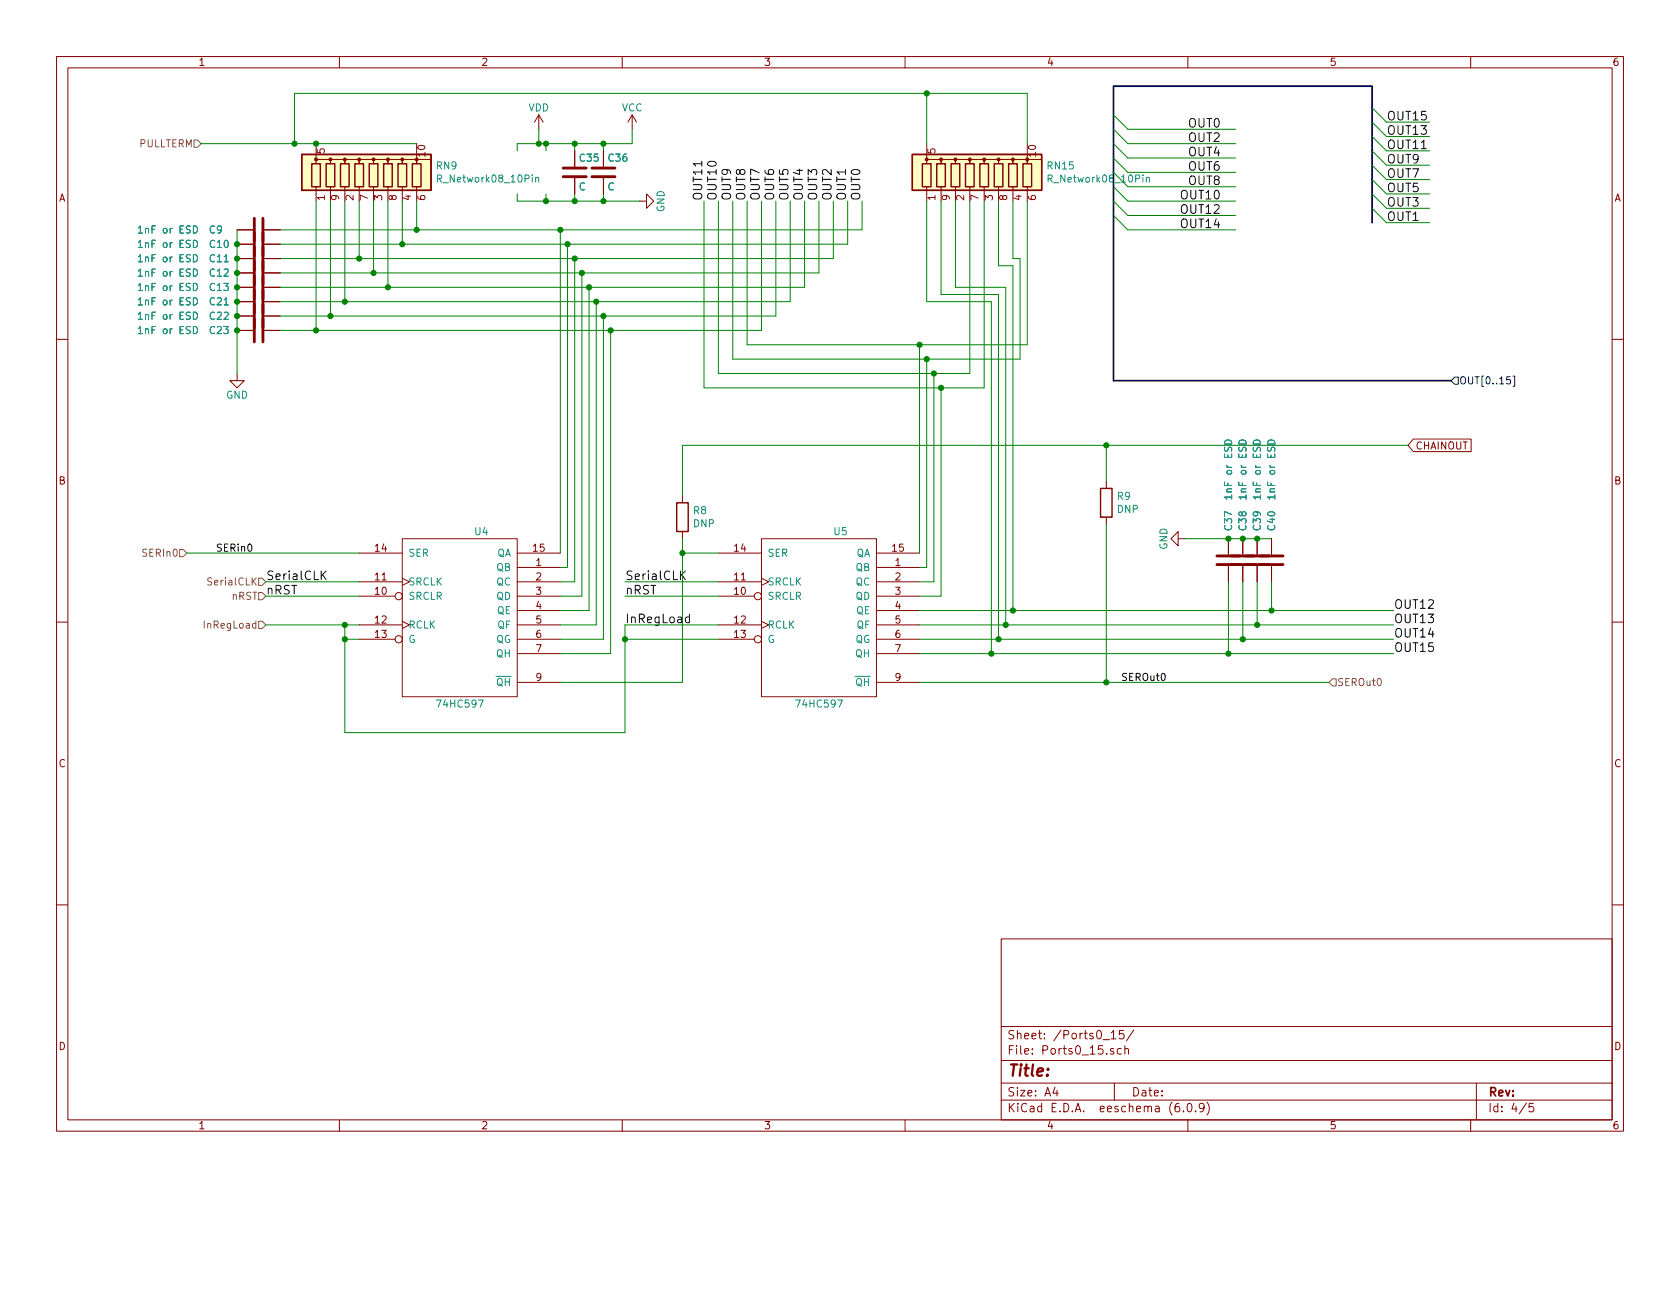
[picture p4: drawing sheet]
EESchema Schematic File Version 4
EELAYER 30 0
EELAYER END
$Descr A4 11693 8268
encoding utf-8
Sheet 4 5
Title ""
Date ""
Rev ""
Comp ""
Comment1 ""
Comment2 ""
Comment3 ""
Comment4 ""
$EndDescr
$Comp
L SerialIOProc-rescue:74HC595-SerialIOProc-rescue U5
U 1 1
P 5700 4300
F 0 "U5" H 5850 4900 50  0000 C CNN
F 1 "74HC597" H 5700 3700 50  0000 C CNN
F 2 "SMD_Packages:SO-16-N" H 5700 4300 50  0001 C CNN
F 3 "" H 5700 4300 50  0001 C CNN
	1    5700 4300
	1    0    0    -1  
$EndComp
Text Label 4350 4350 0    60   ~ 0
InRegLoad
Text Label 4350 4150 0    60   ~ 0
nRST
Text Label 4350 4050 0    60   ~ 0
SerialCLK
$Comp
L SerialIOProc-rescue:74HC595-SerialIOProc-rescue U4
U 1 1
P 3200 4300
F 0 "U4" H 3350 4900 50  0000 C CNN
F 1 "74HC597" H 3200 3700 50  0000 C CNN
F 2 "SMD_Packages:SO-16-N" H 3200 4300 50  0001 C CNN
F 3 "" H 3200 4300 50  0001 C CNN
	1    3200 4300
	1    0    0    -1  
$EndComp
Text Label 1850 4150 0    60   ~ 0
nRST
Text Label 1850 4050 0    60   ~ 0
SerialCLK
$Comp
L power:VDD #PWR0101
U 1 1
P 3750 900
F 0 "#PWR0101" H 3750 750 50  0001 C CNN
F 1 "VDD" H 3750 1050 50  0000 C CNN
F 2 "" H 3750 900 50  0001 C CNN
F 3 "" H 3750 900 50  0001 C CNN
	1    3750 900 
	1    0    0    -1  
$EndComp
Wire Wire Line
	9250 4750 7700 4750
Wire Wire Line
	3750 1000 3750 900 
Wire Wire Line
	3900 3850 3900 1600
Connection ~ 3900 1600
Wire Wire Line
	3950 1700 3950 3950
Wire Wire Line
	3950 3950 3900 3950
Connection ~ 3950 1700
Wire Wire Line
	3900 4050 4000 4050
Wire Wire Line
	4000 4050 4000 1800
Connection ~ 4000 1800
Wire Wire Line
	4050 1900 4050 4150
Wire Wire Line
	4050 4150 3900 4150
Connection ~ 4050 1900
Wire Wire Line
	3900 4250 4100 4250
Wire Wire Line
	4100 4250 4100 2000
Connection ~ 4100 2000
Wire Wire Line
	4150 2100 4150 4350
Wire Wire Line
	4150 4350 3900 4350
Connection ~ 4150 2100
Wire Wire Line
	4200 2200 4200 4450
Wire Wire Line
	4200 4450 3900 4450
Connection ~ 4200 2200
Wire Wire Line
	3900 4550 4250 4550
Wire Wire Line
	4250 4550 4250 2300
Connection ~ 4250 2300
Wire Wire Line
	6450 3950 6400 3950
Wire Wire Line
	6400 4050 6500 4050
Wire Wire Line
	6550 4150 6400 4150
Wire Wire Line
	3900 4750 4750 4750
Wire Wire Line
	4750 4750 4750 3850
Wire Wire Line
	4750 3850 5000 3850
Wire Wire Line
	4350 4150 5000 4150
Wire Wire Line
	2500 4150 1850 4150
Wire Wire Line
	1850 4050 2500 4050
Wire Wire Line
	4350 4050 5000 4050
Wire Wire Line
	5000 4350 4350 4350
Wire Wire Line
	4350 4350 4350 4450
Wire Wire Line
	2500 4350 2400 4350
Wire Wire Line
	2400 4350 2400 4450
Wire Wire Line
	2400 4450 2500 4450
$Comp
L Device:C C35
U 1 1
P 4000 1200
F 0 "C35" H 4025 1300 50  0000 L CNN
F 1 "C" H 4025 1100 50  0000 L CNN
F 2 "Capacitor_SMD:C_0603_1608Metric_Pad1.08x0.95mm_HandSolder" H 4038 1050 50  0001 C CNN
F 3 "" H 4000 1200 50  0001 C CNN
	1    4000 1200
	1    0    0    -1  
$EndComp
Wire Wire Line
	3600 1050 3600 1000
Wire Wire Line
	3800 1000 3800 1050
Connection ~ 3750 1000
Wire Wire Line
	4000 1000 4000 1050
Connection ~ 3800 1000
Wire Wire Line
	3600 1350 3600 1400
Wire Wire Line
	3800 1350 3800 1400
Connection ~ 3800 1400
Wire Wire Line
	4000 1350 4000 1400
Connection ~ 4000 1400
$Comp
L Device:C C36
U 1 1
P 4200 1200
F 0 "C36" H 4225 1300 50  0000 L CNN
F 1 "C" H 4225 1100 50  0000 L CNN
F 2 "Capacitor_SMD:C_0603_1608Metric_Pad1.08x0.95mm_HandSolder" H 4238 1050 50  0001 C CNN
F 3 "" H 4200 1200 50  0001 C CNN
	1    4200 1200
	1    0    0    -1  
$EndComp
Wire Wire Line
	4200 1400 4200 1350
Connection ~ 4200 1400
Wire Wire Line
	4200 1000 4200 1050
Connection ~ 4000 1000
Connection ~ 4200 1000
$Comp
L power:VCC #PWR0102
U 1 1
P 4400 900
F 0 "#PWR0102" H 4400 750 50  0001 C CNN
F 1 "VCC" H 4400 1050 50  0000 C CNN
F 2 "" H 4400 900 50  0001 C CNN
F 3 "" H 4400 900 50  0001 C CNN
	1    4400 900 
	1    0    0    -1  
$EndComp
Wire Wire Line
	4400 900  4400 1000
Wire Wire Line
	4400 1000 4200 1000
$Comp
L power:GND #PWR0103
U 1 1
P 4450 1400
F 0 "#PWR0103" H 4450 1150 50  0001 C CNN
F 1 "GND" H 4450 1250 50  0000 C CNN
F 2 "" H 4450 1400 50  0001 C CNN
F 3 "" H 4450 1400 50  0001 C CNN
	1    4450 1400
	0    -1   -1   0   
$EndComp
Wire Wire Line
	3600 1400 3800 1400
Wire Wire Line
	5800 1800 4000 1800
Wire Wire Line
	5900 1700 3950 1700
Text Label 6000 1400 1    60   ~ 0
OUT0
Text Label 5900 1400 1    60   ~ 0
OUT1
Text Label 5800 1400 1    60   ~ 0
OUT2
Text Label 5700 1400 1    60   ~ 0
OUT3
Text Label 5600 1400 1    60   ~ 0
OUT4
Text Label 5500 1400 1    60   ~ 0
OUT5
Text Label 5400 1400 1    60   ~ 0
OUT6
Text Label 5300 1400 1    60   ~ 0
OUT7
Text Label 5200 1400 1    60   ~ 0
OUT8
Text Label 5100 1400 1    60   ~ 0
OUT9
Text Label 5000 1400 1    60   ~ 0
OUT10
Text Label 4900 1400 1    60   ~ 0
OUT11
Text Label 9700 4250 0    60   ~ 0
OUT12
Text Label 9700 4350 0    60   ~ 0
OUT13
Text Label 9700 4450 0    60   ~ 0
OUT14
Text Label 9700 4550 0    60   ~ 0
OUT15
Text Label 8500 900  2    60   ~ 0
OUT0
Text Label 8500 1000 2    60   ~ 0
OUT2
Text Label 8500 1100 2    60   ~ 0
OUT4
Text Label 8500 1200 2    60   ~ 0
OUT6
Text Label 8500 1300 2    60   ~ 0
OUT8
Text Label 8500 1400 2    60   ~ 0
OUT10
Text Label 8500 1500 2    60   ~ 0
OUT12
Text Label 8500 1600 2    60   ~ 0
OUT14
Text Label 9650 1550 0    60   ~ 0
OUT1
Text Label 9650 1450 0    60   ~ 0
OUT3
Text Label 9650 1350 0    60   ~ 0
OUT5
Text Label 9650 1250 0    60   ~ 0
OUT7
Text Label 9650 1150 0    60   ~ 0
OUT9
Text Label 9650 1050 0    60   ~ 0
OUT11
Text Label 9650 950  0    60   ~ 0
OUT13
Text Label 9650 850  0    60   ~ 0
OUT15
Wire Wire Line
	9950 1550 9650 1550
Wire Wire Line
	9950 1450 9650 1450
Wire Wire Line
	9950 1350 9650 1350
Wire Wire Line
	9950 1250 9650 1250
Wire Wire Line
	9950 1150 9650 1150
Wire Wire Line
	9950 1050 9650 1050
Wire Wire Line
	9950 950  9650 950 
Wire Wire Line
	9950 850  9650 850 
Wire Wire Line
	6400 3850 6400 2400
Wire Wire Line
	6400 2400 5200 2400
Wire Wire Line
	6450 3950 6450 2500
Wire Wire Line
	6450 2500 5100 2500
Wire Wire Line
	6500 4050 6500 2600
Wire Wire Line
	6500 2600 5000 2600
Wire Wire Line
	6550 2700 6550 4150
Wire Wire Line
	3900 1600 6000 1600
Wire Wire Line
	4050 1900 5700 1900
Wire Wire Line
	4100 2000 5600 2000
Wire Wire Line
	4150 2100 5500 2100
Wire Wire Line
	4200 2200 5400 2200
Wire Wire Line
	4250 2300 5300 2300
Wire Wire Line
	3750 1000 3600 1000
Wire Wire Line
	3800 1000 3750 1000
Wire Wire Line
	3800 1400 4000 1400
Wire Wire Line
	4000 1400 4200 1400
Wire Wire Line
	4200 1400 4450 1400
Wire Wire Line
	4000 1000 3800 1000
Wire Wire Line
	4200 1000 4000 1000
Wire Wire Line
	4900 2700 6550 2700
Wire Wire Line
	4350 4450 5000 4450
Wire Wire Line
	1300 3850 2500 3850
Text HLabel 9250 4750 2    50   Input ~ 0
SEROut0
Text HLabel 1300 3850 0    50   Input ~ 0
SERIn0
Text HLabel 10100 2650 2    50   Input ~ 0
OUT[0..15]
Wire Bus Line
	10100 2650 7750 2650
Entry Wire Line
	7750 1000 7850 1100
Entry Wire Line
	7750 1100 7850 1200
Entry Wire Line
	7750 1200 7850 1300
Entry Wire Line
	7750 1300 7850 1400
Entry Wire Line
	7750 1400 7850 1500
Entry Wire Line
	7750 1500 7850 1600
Entry Wire Line
	7750 900  7850 1000
Wire Wire Line
	7850 1600 8600 1600
Wire Wire Line
	7850 1500 8600 1500
Wire Wire Line
	7850 1400 8600 1400
Wire Wire Line
	7850 1300 8600 1300
Wire Wire Line
	7850 1200 8600 1200
Wire Wire Line
	7850 1100 8600 1100
Entry Wire Line
	7750 800  7850 900 
Wire Wire Line
	7850 900  8600 900 
Wire Wire Line
	7850 1000 8600 1000
Wire Bus Line
	7750 600  9550 600 
Entry Wire Line
	9550 750  9650 850 
Entry Wire Line
	9550 850  9650 950 
Entry Wire Line
	9550 950  9650 1050
Entry Wire Line
	9550 1050 9650 1150
Entry Wire Line
	9550 1150 9650 1250
Entry Wire Line
	9550 1250 9650 1350
Entry Wire Line
	9550 1350 9650 1450
Entry Wire Line
	9550 1450 9650 1550
Text HLabel 1400 1000 0    50   Input ~ 0
PULLTERM
Wire Wire Line
	2050 650  2050 1000
Connection ~ 2050 1000
Wire Wire Line
	2050 1000 1400 1000
$Comp
L Device:C C40
U 1 1
P 8850 3900
F 0 "C40" V 8850 3550 50  0000 L CNN
F 1 "1nF or ESD" V 8850 3050 50  0000 L CNN
F 2 "Capacitor_SMD:C_0603_1608Metric_Pad1.08x0.95mm_HandSolder" H 8888 3750 50  0001 C CNN
F 3 "" H 8850 3900 50  0001 C CNN
	1    8850 3900
	-1   0    0    1   
$EndComp
$Comp
L Device:C C39
U 1 1
P 8750 3900
F 0 "C39" V 8750 3550 50  0000 L CNN
F 1 "1nF or ESD" V 8750 3050 50  0000 L CNN
F 2 "Capacitor_SMD:C_0603_1608Metric_Pad1.08x0.95mm_HandSolder" H 8788 3750 50  0001 C CNN
F 3 "" H 8750 3900 50  0001 C CNN
	1    8750 3900
	-1   0    0    1   
$EndComp
$Comp
L Device:C C38
U 1 1
P 8650 3900
F 0 "C38" V 8650 3550 50  0000 L CNN
F 1 "1nF or ESD" V 8650 3050 50  0000 L CNN
F 2 "Capacitor_SMD:C_0603_1608Metric_Pad1.08x0.95mm_HandSolder" H 8688 3750 50  0001 C CNN
F 3 "" H 8650 3900 50  0001 C CNN
	1    8650 3900
	-1   0    0    1   
$EndComp
$Comp
L Device:C C37
U 1 1
P 8550 3900
F 0 "C37" V 8550 3550 50  0000 L CNN
F 1 "1nF or ESD" V 8550 3050 50  0000 L CNN
F 2 "Capacitor_SMD:C_0603_1608Metric_Pad1.08x0.95mm_HandSolder" H 8588 3750 50  0001 C CNN
F 3 "" H 8550 3900 50  0001 C CNN
	1    8550 3900
	-1   0    0    1   
$EndComp
$Comp
L power:GND #PWR0105
U 1 1
P 8250 3750
F 0 "#PWR0105" H 8250 3500 50  0001 C CNN
F 1 "GND" H 8250 3600 50  0000 C CNN
F 2 "" H 8250 3750 50  0001 C CNN
F 3 "" H 8250 3750 50  0001 C CNN
	1    8250 3750
	0    1    1    0   
$EndComp
Connection ~ 8750 3750
Wire Wire Line
	8750 3750 8850 3750
Connection ~ 8650 3750
Wire Wire Line
	8650 3750 8750 3750
Connection ~ 8550 3750
Wire Wire Line
	8550 3750 8650 3750
Wire Wire Line
	8850 4050 8850 4250
Connection ~ 8850 4250
Wire Wire Line
	8750 4050 8750 4350
Connection ~ 8750 4350
Wire Wire Line
	8650 4050 8650 4450
Connection ~ 8650 4450
Wire Wire Line
	8550 4050 8550 4550
Connection ~ 8550 4550
Wire Wire Line
	8250 3750 8550 3750
Text HLabel 1850 4050 0    50   Input ~ 0
SerialCLK
Text HLabel 1850 4150 0    50   Input ~ 0
nRST
Text HLabel 1850 4350 0    50   Input ~ 0
InRegLoad
Wire Wire Line
	1850 4350 2400 4350
Connection ~ 2400 4350
Wire Wire Line
	2400 4450 2400 5100
Wire Wire Line
	2400 5100 4350 5100
Wire Wire Line
	4350 5100 4350 4450
Connection ~ 2400 4450
Connection ~ 4350 4450
Text Label 7800 4750 0    50   ~ 0
SEROut0
Text Label 1500 3850 0    50   ~ 0
SERin0
$Comp
L Device:R R9
U 1 1
P 7700 3500
F 0 "R9" H 7770 3546 50  0000 L CNN
F 1 "DNP" H 7770 3455 50  0000 L CNN
F 2 "Resistor_SMD:R_0603_1608Metric_Pad0.98x0.95mm_HandSolder" V 7630 3500 50  0001 C CNN
F 3 "~" H 7700 3500 50  0001 C CNN
	1    7700 3500
	1    0    0    -1  
$EndComp
$Comp
L Device:R R8
U 1 1
P 4750 3600
F 0 "R8" H 4820 3646 50  0000 L CNN
F 1 "DNP" H 4820 3555 50  0000 L CNN
F 2 "Resistor_SMD:R_0603_1608Metric_Pad0.98x0.95mm_HandSolder" V 4680 3600 50  0001 C CNN
F 3 "~" H 4750 3600 50  0001 C CNN
	1    4750 3600
	1    0    0    -1  
$EndComp
Wire Wire Line
	4750 3850 4750 3750
Connection ~ 4750 3850
Wire Wire Line
	4750 3450 4750 3100
Wire Wire Line
	4750 3100 7700 3100
Wire Wire Line
	7700 3350 7700 3100
Connection ~ 7700 3100
Wire Wire Line
	7700 3100 9800 3100
Wire Wire Line
	7700 3650 7700 4750
Connection ~ 7700 4750
Wire Wire Line
	7700 4750 6400 4750
Text GLabel 9800 3100 2    50   Input ~ 0
CHAINOUT
Wire Wire Line
	2200 1000 2900 1000
Wire Wire Line
	2050 1000 2200 1000
Connection ~ 2200 1000
$Comp
L CLRLibrary:R_Network08_10Pin RN9
U 1 1
P 2600 1200
F 0 "RN9" H 3030 1246 50  0000 L CNN
F 1 "R_Network08_10Pin" H 3030 1155 50  0000 L CNN
F 2 "CLRLibrary:EXBA10P" V 3175 1200 50  0001 C CNN
F 3 "http://www.vishay.com/docs/31509/csc.pdf" H 2600 1200 50  0001 C CNN
	1    2600 1200
	1    0    0    -1  
$EndComp
$Comp
L CLRLibrary:R_Network08_10Pin RN15
U 1 1
P 6850 1200
F 0 "RN15" H 7280 1246 50  0000 L CNN
F 1 "R_Network08_10Pin" H 7280 1155 50  0000 L CNN
F 2 "CLRLibrary:EXBA10P" V 7425 1200 50  0001 C CNN
F 3 "http://www.vishay.com/docs/31509/csc.pdf" H 6850 1200 50  0001 C CNN
	1    6850 1200
	1    0    0    -1  
$EndComp
Connection ~ 6550 2700
Connection ~ 6450 2500
Connection ~ 6500 2600
Connection ~ 6400 2400
Wire Wire Line
	6450 1000 6450 650 
Connection ~ 6450 650 
Wire Wire Line
	6450 650  2050 650 
Wire Wire Line
	7150 1000 7150 650 
Wire Wire Line
	6450 650  7150 650 
Wire Wire Line
	2700 1400 2700 2000
Wire Wire Line
	2700 2000 4100 2000
Wire Wire Line
	2600 1400 2600 1900
Wire Wire Line
	2600 1900 4050 1900
Wire Wire Line
	2500 1400 2500 1800
Wire Wire Line
	2500 1800 4000 1800
Wire Wire Line
	2800 1400 2800 1700
Wire Wire Line
	2800 1700 3950 1700
Wire Wire Line
	2900 1400 2900 1600
Wire Wire Line
	2900 1600 3900 1600
Wire Wire Line
	2200 1400 2200 2300
Wire Wire Line
	2200 2300 4250 2300
Wire Wire Line
	2300 1400 2300 2200
Wire Wire Line
	2300 2200 4200 2200
Wire Wire Line
	2400 1400 2400 2100
Wire Wire Line
	2400 2100 4150 2100
Wire Wire Line
	6400 4250 7050 4250
Wire Wire Line
	6400 4350 7000 4350
Wire Wire Line
	6400 4450 6950 4450
Wire Wire Line
	6400 4550 6900 4550
Wire Wire Line
	6450 1400 6450 2100
Wire Wire Line
	6450 2100 6900 2100
Wire Wire Line
	6900 2100 6900 4550
Connection ~ 6900 4550
Wire Wire Line
	6900 4550 8550 4550
Wire Wire Line
	6550 1400 6550 2050
Wire Wire Line
	6550 2050 6950 2050
Wire Wire Line
	6950 2050 6950 4450
Connection ~ 6950 4450
Wire Wire Line
	6950 4450 8650 4450
Wire Wire Line
	6650 1400 6650 2000
Wire Wire Line
	6650 2000 7000 2000
Wire Wire Line
	7000 2000 7000 4350
Connection ~ 7000 4350
Wire Wire Line
	7000 4350 8750 4350
Wire Wire Line
	6950 1400 6950 1850
Wire Wire Line
	6950 1850 7050 1850
Wire Wire Line
	7050 1850 7050 4250
Connection ~ 7050 4250
Wire Wire Line
	7050 4250 8850 4250
Wire Wire Line
	6850 1400 6850 2700
Wire Wire Line
	6550 2700 6850 2700
Wire Wire Line
	6750 1400 6750 2600
Wire Wire Line
	6500 2600 6750 2600
Wire Wire Line
	7050 1800 7100 1800
Wire Wire Line
	7100 1800 7100 2500
Wire Wire Line
	6450 2500 7100 2500
Wire Wire Line
	7050 1400 7050 1800
Wire Wire Line
	6400 2400 7150 2400
Wire Wire Line
	7150 1400 7150 2400
Wire Wire Line
	4900 1400 4900 2700
Wire Wire Line
	5000 1400 5000 2600
Wire Wire Line
	5100 1400 5100 2500
Wire Wire Line
	5200 1400 5200 2400
Wire Wire Line
	5300 1400 5300 2300
Wire Wire Line
	5400 1400 5400 2200
Wire Wire Line
	5500 1400 5500 2100
Wire Wire Line
	5600 1400 5600 2000
Wire Wire Line
	5700 1400 5700 1900
Wire Wire Line
	5800 1400 5800 1800
Wire Wire Line
	5900 1400 5900 1700
Wire Wire Line
	6000 1400 6000 1600
Wire Wire Line
	8850 4250 9700 4250
Wire Wire Line
	8750 4350 9700 4350
Wire Wire Line
	8650 4450 9700 4450
Wire Wire Line
	8550 4550 9700 4550
$Comp
L Device:C C13
U 1 1
P 1800 2000
F 0 "C13" V 1800 1650 50  0000 L CNN
F 1 "1nF or ESD" V 1800 1150 50  0000 L CNN
F 2 "Capacitor_SMD:C_0603_1608Metric_Pad1.08x0.95mm_HandSolder" H 1838 1850 50  0001 C CNN
F 3 "" H 1800 2000 50  0001 C CNN
	1    1800 2000
	0    1    1    0   
$EndComp
$Comp
L Device:C C21
U 1 1
P 1800 2100
F 0 "C21" V 1800 1750 50  0000 L CNN
F 1 "1nF or ESD" V 1800 1250 50  0000 L CNN
F 2 "Capacitor_SMD:C_0603_1608Metric_Pad1.08x0.95mm_HandSolder" H 1838 1950 50  0001 C CNN
F 3 "" H 1800 2100 50  0001 C CNN
	1    1800 2100
	0    1    1    0   
$EndComp
$Comp
L Device:C C22
U 1 1
P 1800 2200
F 0 "C22" V 1800 1850 50  0000 L CNN
F 1 "1nF or ESD" V 1800 1350 50  0000 L CNN
F 2 "Capacitor_SMD:C_0603_1608Metric_Pad1.08x0.95mm_HandSolder" H 1838 2050 50  0001 C CNN
F 3 "" H 1800 2200 50  0001 C CNN
	1    1800 2200
	0    1    1    0   
$EndComp
$Comp
L Device:C C23
U 1 1
P 1800 2300
F 0 "C23" V 1800 1950 50  0000 L CNN
F 1 "1nF or ESD" V 1800 1450 50  0000 L CNN
F 2 "Capacitor_SMD:C_0603_1608Metric_Pad1.08x0.95mm_HandSolder" H 1838 2150 50  0001 C CNN
F 3 "" H 1800 2300 50  0001 C CNN
	1    1800 2300
	0    1    1    0   
$EndComp
$Comp
L power:GND #PWR018
U 1 1
P 1650 2600
F 0 "#PWR018" H 1650 2350 50  0001 C CNN
F 1 "GND" H 1650 2450 50  0000 C CNN
F 2 "" H 1650 2600 50  0001 C CNN
F 3 "" H 1650 2600 50  0001 C CNN
	1    1650 2600
	1    0    0    -1  
$EndComp
Connection ~ 1650 2100
Wire Wire Line
	1650 2100 1650 2000
Connection ~ 1650 2200
Connection ~ 1650 2300
Wire Wire Line
	1650 2300 1650 2200
Wire Wire Line
	1650 2600 1650 2300
Wire Wire Line
	1650 2200 1650 2100
$Comp
L Device:C C9
U 1 1
P 1800 1600
F 0 "C9" V 1800 1250 50  0000 L CNN
F 1 "1nF or ESD" V 1800 750 50  0000 L CNN
F 2 "Capacitor_SMD:C_0603_1608Metric_Pad1.08x0.95mm_HandSolder" H 1838 1450 50  0001 C CNN
F 3 "" H 1800 1600 50  0001 C CNN
	1    1800 1600
	0    1    1    0   
$EndComp
$Comp
L Device:C C10
U 1 1
P 1800 1700
F 0 "C10" V 1800 1350 50  0000 L CNN
F 1 "1nF or ESD" V 1800 850 50  0000 L CNN
F 2 "Capacitor_SMD:C_0603_1608Metric_Pad1.08x0.95mm_HandSolder" H 1838 1550 50  0001 C CNN
F 3 "" H 1800 1700 50  0001 C CNN
	1    1800 1700
	0    1    1    0   
$EndComp
$Comp
L Device:C C11
U 1 1
P 1800 1800
F 0 "C11" V 1800 1450 50  0000 L CNN
F 1 "1nF or ESD" V 1800 950 50  0000 L CNN
F 2 "Capacitor_SMD:C_0603_1608Metric_Pad1.08x0.95mm_HandSolder" H 1838 1650 50  0001 C CNN
F 3 "" H 1800 1800 50  0001 C CNN
	1    1800 1800
	0    1    1    0   
$EndComp
$Comp
L Device:C C12
U 1 1
P 1800 1900
F 0 "C12" V 1800 1550 50  0000 L CNN
F 1 "1nF or ESD" V 1800 1050 50  0000 L CNN
F 2 "Capacitor_SMD:C_0603_1608Metric_Pad1.08x0.95mm_HandSolder" H 1838 1750 50  0001 C CNN
F 3 "" H 1800 1900 50  0001 C CNN
	1    1800 1900
	0    1    1    0   
$EndComp
Wire Wire Line
	1650 1600 1650 1700
Connection ~ 1650 2000
Connection ~ 1650 1700
Wire Wire Line
	1650 1700 1650 1800
Connection ~ 1650 1800
Wire Wire Line
	1650 1800 1650 1900
Connection ~ 1650 1900
Wire Wire Line
	1650 1900 1650 2000
Wire Wire Line
	1950 1600 2900 1600
Connection ~ 2900 1600
Wire Wire Line
	2800 1700 1950 1700
Connection ~ 2800 1700
Wire Wire Line
	1950 1800 2500 1800
Connection ~ 2500 1800
Wire Wire Line
	2600 1900 1950 1900
Connection ~ 2600 1900
Wire Wire Line
	1950 2000 2700 2000
Connection ~ 2700 2000
Wire Wire Line
	2400 2100 1950 2100
Connection ~ 2400 2100
Wire Wire Line
	2300 2200 1950 2200
Connection ~ 2300 2200
Wire Wire Line
	2200 2300 1950 2300
Wire Bus Line
	7750 600  7750 2650
Wire Bus Line
	9550 600  9550 1550
Connection ~ 2200 2300
$EndSCHEMATC
